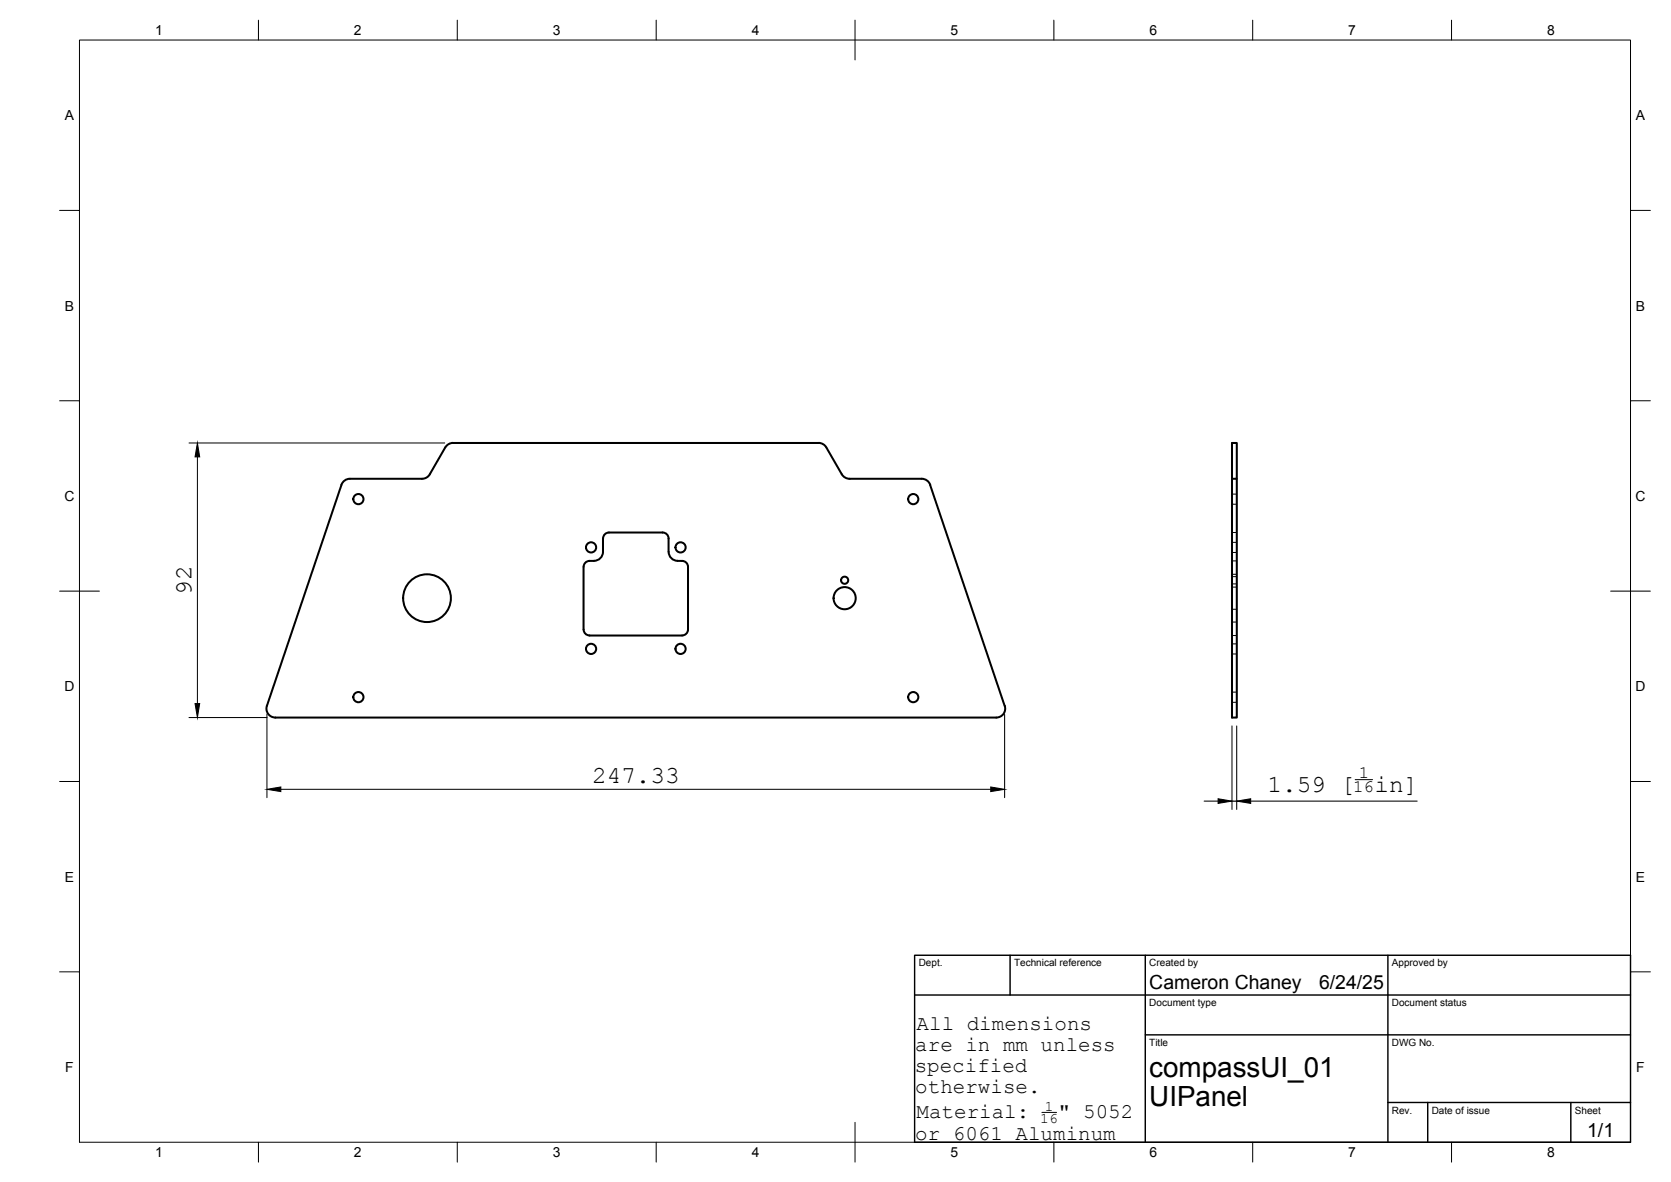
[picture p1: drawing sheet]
<svg xmlns="http://www.w3.org/2000/svg" width="420mm" height="297mm" viewBox="0 0 420 297" stroke-linecap="round" stroke-linejoin="round" font-family="sans-serif">
<!-- layer: Visible -->
<g fill="none" stroke="#000" stroke-width=".51">
<path d="M85.9 121.9l-18.8 55.5M88 120.3h18.1a2.22 2.22 0 0 0 2-1.1l3.9-6.8a2.19 2.19 0 0 1 1.9-1.1h91.9a2.24 2.24 0 0 1 2 1.1l3.9 6.8a2.25 2.25 0 0 0 1.9 1.1h18.2a2.25 2.25 0 0 1 2.1 1.6M88 120.3a2.25 2.25 0 0 0-2.2 1.6M166.6 133.8h-13.5a1.52 1.52 0 0 0-1.5 1.5v3.4a2.25 2.25 0 0 1-2.2 2.2 2.07 2.07 0 0 0-2.6 1.1l-.1 .4M166.6 133.8a1.49 1.49 0 0 1 1.5 1.5v3.4M168.1 138.7a2.25 2.25 0 0 0 2.3 2.2 2.07 2.07 0 0 1 2.5 1.1l.1 16.2a1.49 1.49 0 0 1-1.5 1.5M233.9 121.9l18.7 55.5M309.8 120.3h1.2v-9h-1.2v69h1.2v-60M146.7 142.5v15.7M146.7 158.2a1.49 1.49 0 0 0 1.5 1.5M148.2 159.7h23.3M67.1 177.4a2.25 2.25 0 0 0 2.1 2.9"/>
<path d="M252.6 177.4a2.25 2.25 0 0 1-2.1 2.9h-181.3"/>
<circle cx="90.1" cy="125.4" r="1.28"/>
<circle cx="148.6" cy="137.6" r="1.28"/>
<circle cx="171.1" cy="137.6" r="1.28"/>
<circle cx="229.6" cy="125.4" r="1.28"/>
<circle cx="107.4" cy="150.3" r="6"/>
<circle cx="212.4" cy="145.8" r=".9"/>
<circle cx="212.4" cy="150.3" r="2.78"/>
<circle cx="90.1" cy="175.2" r="1.28"/>
<circle cx="148.6" cy="163.1" r="1.28"/>
<circle cx="171.1" cy="163.1" r="1.28"/>
<circle cx="229.6" cy="175.2" r="1.28"/>
</g>
<!-- layer: Hidden -->
<g fill="none" stroke="#000" stroke-width=".25">
<path d="M309.8 133.8h1.2M309.8 124.2h1.2M309.8 126.7h1.2M309.8 136.3h1.2M309.8 138.8h1.2M309.8 159.7h1.2M309.8 141h1.2M309.8 147.5h1.2M309.8 153.1h1.2M309.8 144.3h1.2M309.8 156.3h1.2M309.8 144.9h1.2"/>
<path d="M309.8 146.7h1.2M309.8 161.8h1.2M309.8 164.3h1.2M309.8 173.9h1.2M309.8 176.5h1.2"/>
</g>
<!-- layer: BORDER -->
<g fill="none" stroke="#000" stroke-width=".25">
<path d="M20 10.1h390v276.9h-390zM65 5.1v5M115 5.1v5M165 5.1v5M215 5.1v10M265 5.1v5M315 5.1v5M365 5.1v5M15 52.9h5M410 52.9h5M15 100.7h5M410 100.7h5"/>
<path d="M15 148.6h10M405 148.6h10M15 196.4h5M410 196.4h5M15 244.2h5M410 244.2h5M65 287v5M115 287v5M165 287v5M215 282.1v9.9M265 287v5M315 287v5"/>
<path d="M365 287v5"/>
</g>
<!-- layer: TITLEBLOCK -->
<path d="M230 240.1h180v46.9h-180zM230 250h180M254 240.1v9.9M288 240.1v46.9M349 240.1v46.9M288 260.1h122M349 277.1h61M359 277.1v9.9M395 277.1v9.9" fill="none" stroke="#000" stroke-width=".36"/>
<!-- layer: FD_Dimensions -->
<path d="M47.5 111.3h64.3M49.6 114.8v62M67.1 179.5v21M252.6 179.5v21M47.5 180.3h19.6M70.6 198.4h178.5M309.8 182.4v21M311 182.4v21M340.7 195.9h4.4M302.8 201.3h3.5M309.8 201.3h1.2M314.5 201.3h41.8" fill="none" stroke="#000" stroke-width=".25"/>
<path d="M49.6 111.3l.6 3.5h-1.2zM49 176.8h1.2l-.6 3.5zM67.1 198.4l3.5-.6v1.1zM249.1 197.8l3.5 .6-3.5 .5zM306.3 200.7l3.5 .6-3.5 .6zM311 201.3l3.5-.6v1.2z" fill="#000" stroke="#000" stroke-width=".25"/>
<!-- layer: Notes -->
<path d="M262 279.6h3.7" fill="none" stroke="#000" stroke-width=".25"/>
<g font-size="7">
<text x="289" y="270.6">compassUI_01</text>
<text x="289" y="278.1">UIPanel</text>
</g>
<g font-size="6.1">
<text x="48.1" y="149.5" transform="rotate(-90 48.1 149.5)">92</text>
<text x="148.9" y="196.9">247.33</text>
<text x="318.7" y="199.1">1.59 [</text>
<text x="345.6" y="199.1">in]</text>
</g>
<g font-size="5.3">
<text x="230.5" y="258.7">All dimensions</text>
<text x="230" y="269.4">specified</text>
<text x="230.1" y="264.1">are in mm unless</text>
<text x="230.1" y="274.7">otherwise.</text>
<text x="230.5" y="281.1">Material:</text>
<text x="266.1" y="281.1">&quot; 5052</text>
<text x="230.1" y="286.4">or 6061 Aluminum</text>
</g>
<g font-size="4.9">
<text x="289" y="248.5">Cameron Chaney</text>
<text x="331.7" y="248.5">6/24/25</text>
<text x="399.1" y="285.7">1/1</text>
</g>
<g font-size="4.4">
<text x="341.6" y="195.5">1</text>
<text x="340.3" y="199.1">16</text>
</g>
<g font-size="3.7">
<text x="262.7" y="279.2">1</text>
<text x="261.6" y="282.3">16</text>
</g>
<g font-size="3.5">
<text x="39" y="8.8">1</text>
<text x="89" y="8.8">2</text>
<text x="139" y="8.8">3</text>
<text x="189" y="8.8">4</text>
<text x="239" y="8.8">5</text>
<text x="289" y="8.8">6</text>
<text x="339" y="8.8">7</text>
<text x="389" y="8.8">8</text>
<text x="16.3" y="30.2">A</text>
<text x="411.3" y="30.2">A</text>
<text x="16.3" y="78">B</text>
<text x="411.3" y="78">B</text>
<text x="16.2" y="125.9">C</text>
<text x="411.2" y="125.9">C</text>
<text x="16.2" y="173.7">D</text>
<text x="411.2" y="173.7">D</text>
<text x="16.3" y="221.6">E</text>
<text x="411.3" y="221.6">E</text>
<text x="16.4" y="269.4">F</text>
<text x="411.4" y="269.4">F</text>
<text x="39" y="290.8">1</text>
<text x="89" y="290.8">2</text>
<text x="139" y="290.8">3</text>
<text x="189" y="290.8">4</text>
<text x="239" y="290.8">5</text>
<text x="289" y="290.8">6</text>
<text x="339" y="290.8">7</text>
<text x="389" y="290.8">8</text>
</g>
<g font-size="2.5">
<text x="231" y="242.9">Dept.</text>
<text x="255" y="242.9">Technical reference</text>
<text x="289" y="242.9">Created by</text>
<text x="350" y="242.9">Approved by</text>
<text x="289" y="252.8">Document type</text>
<text x="350" y="252.8">Document status</text>
<text x="289" y="262.9">Title</text>
<text x="350" y="262.9">DWG No.</text>
<text x="350" y="279.9">Rev.</text>
<text x="360" y="279.9">Date of issue</text>
<text x="396" y="279.9">Sheet</text>
</g>
</svg>
